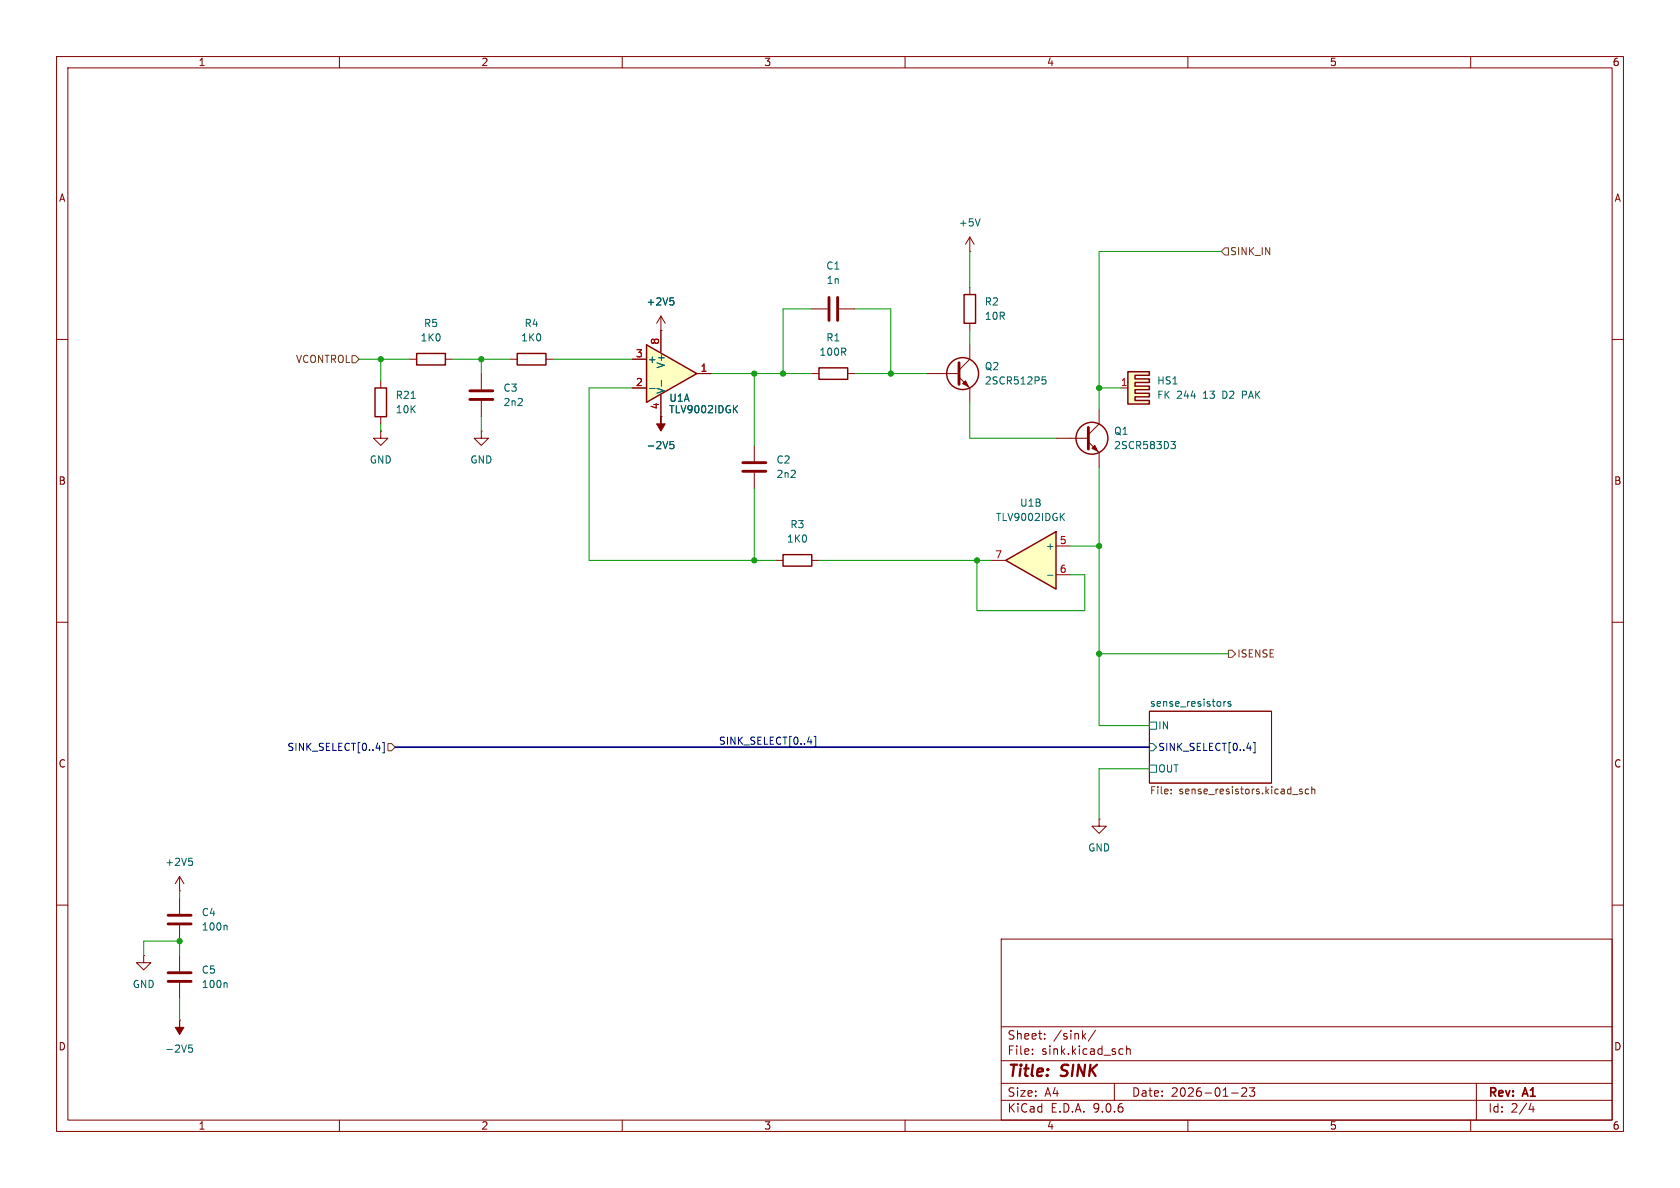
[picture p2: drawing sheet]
<svg xmlns="http://www.w3.org/2000/svg" width="297mm" height="210mm" viewBox="0 0 297 210" stroke-linecap="round" stroke-linejoin="round" font-family="sans-serif">
<g fill="none" stroke="#840000" stroke-width=".18">
<path d="M10 10h277v190h-277zM12 12h273v186h-273zM60 10v2M110 10v2M160 10v2M210 10v2M260 10v2M10 60h2M285 60h2M10 110h2M285 110h2M203.2 125.7h21.6v12.7h-21.6z"/>
<path d="M10 160h2M177 166h108v32h-108zM285 160h2M60 198v2M110 198v2M160 198v2M177 194.5h108M177 191.5h108M177 187.5h108M177 181.5h108M182.5 186.3v.1M182.5 185.5v.1"/>
<path d="M184.7 183.6v.1M184.7 182.8v.1M191.5 183.1l.5 .6M192 182.7l-.6 .6M193.7 182.1l-1.3 2M197 191.5v3M198.1 185.4l.4 .1M198.5 186.3l-.4 .1M199.2 185.5l.2-.1 .3 .1 .1 .9M199.2 184.9v1.5M210 198v2M217.7 193.2h1.2"/>
<path d="M219.5 192.4l.6-.1 .2 .1 .1 .3-.9 1.1h.9M220.9 192.3h.9l-.5 .6 .4 .1v.7l-.2 .1h-.4l-.2-.1M260 198v2M261 191.5v6.5M270.7 195l-.4 1.1h.9M271 195.6v1"/>
</g>
<path d="M220.4 132.2h.8M221.6 131.3h.3v1.8h-.3" fill="none" stroke="#000084" stroke-width=".18"/>
<path d="M203.2 131.4h.6l.7 .7-.7 .6h-.6zM203.2 127.6h1.3v1.3h-1.3zM203.2 135.3h1.3v1.2h-1.3zM216.4 124v.9M216.7 124l-.3 .3M217.6 124.1l-.3-.1-.2 .2v.2l.5 .1v.3h-.5" fill="none" stroke="#006464" stroke-width=".18"/>
<path d="M207 139.6v.1M230.2 139.6l-.3-.1-.2 .2 .1 .2 .4 .1v.3h-.5M231.4 139.6l-.4-.1-.2 .2 .1 .6h.5M231.9 139.6l.2-.1 .3 .1v.7M231.9 139.1v1.2M207 140.2v.1" fill="none" stroke="#725600" stroke-width=".18"/>
<path d="M177.8 99.1l8.9-5.1v10.1z" fill="#ffffc2"/>
<g fill="none" stroke="#840000" stroke-width=".25">
<path d="M177.8 99.1l8.9-5.1v10.1z"/>
<circle cx="193" cy="77.5" r="2.82"/>
</g>
<path d="M186.7 77.5h5.7M192.4 78.1l1.9 1.9v2.6M194.3 72.4v2.5l-1.9 1.9M175.3 99.1h2.5M186.7 96.5h2.5M186.7 101.6h2.5" fill="none" stroke="#840000" stroke-width=".18"/>
<path d="M207 78h.8l-.4 .5 .3 .2 .1 .4-.3 .2h-.3M187.6 91.3l.6 .7M188.2 90.7l-.8 .8M185.2 101.7h1" fill="none" stroke="#006464" stroke-width=".18"/>
<path d="M192.4 75.6v3.8" fill="none" stroke="#840000" stroke-width=".51"/>
<path d="M193.5 78.7l.6 1.1-1.1-.6z" fill="#840000" stroke="#840000" stroke-width=".18"/>
<g fill="#ffffc2">
<path d="M199.4 65.7h3.8v.6h-2.5v.7h2.5v.6h-2.5v.6l-1.3-.6z"/>
<path d="M199.4 67.6l1.3 .6h2.5v.7h-2.5v.6h2.5v.7h-2.5v.6h2.5v.6h-3.8z"/>
</g>
<g fill="none" stroke="#840000" stroke-width=".25">
<path d="M170.4 52.1h2.1v5.1h-2.1zM66.3 68.6h2v5.1h-2zM91.4 62.5h5.1v2h-5.1zM144.8 65h5.1v2.1h-5.1zM199.4 65.7h3.8v.6h-2.5v.7h2.5v.6h-2.5v.6h2.5v.7h-2.5v.6h2.5v.7h-2.5v.6h2.5v.6h-3.8z"/>
<circle cx="170.2" cy="66" r="2.82"/>
</g>
<g fill="none" stroke="#840000" stroke-width=".18">
<path d="M116.8 58.4h.1M116.8 55.9l-.7 1.3M116.8 55.9l.8 1.3M116.8 55.9v2.5M143.5 54.6h2.8M148.3 54.6h2.8M171.4 44.5h.1M171.4 41.9l-.7 1.3M171.4 41.9l.8 1.3M171.4 41.9v2.6M171.4 50.8v1.3M171.4 57.2v1.2"/>
<path d="M67.3 76.2v1.3h1.3l-1.3 1.2-1.3-1.2h1.3M67.3 76.2h.1M67.3 67.3v1.3M67.3 73.7v1.2M90.2 63.5h1.2M96.5 63.5h1.3M116.8 73.7h.1M143.5 66h1.3M149.9 66h1.2M163.8 66h5.7M169.5 66.7l1.9 1.9v2.5M171.4 61v2.5l-1.9 1.9"/>
<path d="M198.1 68.6h1.3M31.7 157.5h.1M31.7 154.9l-.7 1.3M31.7 154.9l.8 1.3M31.7 154.9v2.6M31.7 158.8v2.7M31.7 163.6v2.8"/>
</g>
<path d="M173.3 38.7l-.5 1.2M118.5 52.6h.6M118.9 53.1l.2 .3v.3l-.2 .2M72.7 70.4h.7M118.5 78.6l.4-.1 .2 .3-.1 .5h-.5M118.5 78h.6M184.3 66.6h.6M184.3 67.2l.4-.1 .2 .2-.1 .5h-.5M33.4 151.7h.6M33.8 152.2l.2 .2v.3l-.2 .3M40 163.6l.1 .1v.7" fill="none" stroke="#006464" stroke-width=".18"/>
<path d="M146.6 52.6v4M148.1 52.6v4M169.5 64.1v3.8M29.7 163.3h4.1M29.7 161.8h4.1" fill="none" stroke="#840000" stroke-width=".51"/>
<g fill="#840000" stroke="#840000" stroke-width=".18">
<path d="M170.7 67.3l.5 1-1-.5z"/>
<path d="M116.8 73.7v1.2h.8l-.8 1.3-.7-1.3h.7z"/>
</g>
<path d="M114.3 61l8.9 5-8.9 5.1z" fill="#ffffc2"/>
<path d="M73.7 62.5h5v2h-5zM114.3 61l8.9 5-8.9 5.1zM138.4 98h5.1v2.1h-5.1z" fill="none" stroke="#840000" stroke-width=".25"/>
<g fill="none" stroke="#840000" stroke-width=".18">
<path d="M116.8 58.4h.1M116.8 58.4v3.8M72.4 63.5h1.3M78.7 63.5h1.3M85.1 76.2v1.3h1.3l-1.3 1.2-1.3-1.2h1.3M85.1 76.2h.1M85.1 66v2.8M85.1 70.9v2.8M111.8 63.5h2.5M111.8 68.6h2.5M116.8 73.7h.1M116.8 69.9v3.8"/>
<path d="M123.2 66h2.5M133.3 78.7v2.8M133.3 83.6v2.8M137.2 99.1h1.2M143.5 99.1h1.3M194.3 144.8v1.3h1.3l-1.3 1.2-1.3-1.2h1.3M194.3 144.8h.1M25.4 168.9v1.3h1.3l-1.3 1.3-1.3-1.3h1.3M25.4 168.9h.1M31.7 168.9v2.8M31.7 173.7v2.8M31.7 180.3h.1"/>
</g>
<path d="M118.5 52.6h.6M118.9 53.1l.2 .3v.3l-.2 .2M114.8 68.7h1M116.9 67.3v.9M118.5 78.6l.4-.1 .2 .3-.1 .5h-.5M118.5 78h.6M129.8 72.2l.6 .8M130.4 71.7l-.7 .7M40 173.7l.1 .2v.7M33.4 184.7h.6M33.4 185.3l.4-.1 .2 .3-.1 .4h-.5" fill="none" stroke="#006464" stroke-width=".18"/>
<path d="M31.7 180.3v1.3h.8l-.8 1.3-.7-1.3h.7z" fill="#840000" stroke="#840000" stroke-width=".18"/>
<path d="M83.1 70.6h4M83.1 69.1h4M131.3 83.3h4.1M131.3 81.8h4.1M29.7 173.5h4.1M29.7 172h4.1" fill="none" stroke="#840000" stroke-width=".51"/>
<path d="M216.5 43.8h.7v1.3h-.7l-.6-.6zM62.2 62.9h.7l.6 .6-.6 .6h-.7zM217.2 114.9h.6l.6 .7-.6 .6h-.6zM68.6 131.4h.6l.6 .7-.6 .6h-.6z" fill="none" stroke="#725600" stroke-width=".18"/>
<path d="M66.5 132.2h.8M67.6 131.3h.3v1.8h-.3M142.8 131.1h.7M143.9 130.2h.3v1.8h-.3" fill="none" stroke="#000084" stroke-width=".18"/>
<path d="M69.8 132.1h133.4" fill="none" stroke="#000084" stroke-width=".3"/>
<g fill="none" stroke="#009600" stroke-width=".18">
<path d="M143.5 54.6h-5.1v11.4M151.1 54.6h6.4v11.4M171.4 44.5v6.3M171.4 58.4v2.6M215.9 44.5h-21.6v27.9M63.5 63.5h8.9M67.3 63.5v3.8M67.3 74.9v1.3M80 63.5h10.2M85.1 63.5v2.5M85.1 73.7v2.5M97.8 63.5h14"/>
<path d="M111.8 68.6h-7.7v30.5h33.1M125.7 66h17.8M133.3 66v12.7M151.1 66h12.7M171.4 71.1v6.4h15.3M194.3 68.6h3.8M133.3 86.4v12.7M144.8 99.1h30.5M172.7 99.1v8.9h19.1v-6.4h-2.6M189.2 96.5h5.1M194.3 82.6v45.7h8.9M194.3 115.6h22.9"/>
<path d="M203.2 135.9h-8.9v8.9M31.7 157.5v1.3M25.4 168.9v-2.5h6.3v2.5M31.7 176.5v3.8"/>
</g>
<g fill="#009600" stroke="#009600" stroke-width=".18">
<circle cx="172.7" cy="99.1" r=".46"/>
<circle cx="157.5" cy="66" r=".46"/>
<circle cx="194.3" cy="96.5" r=".46"/>
<circle cx="194.3" cy="68.6" r=".46"/>
<circle cx="133.3" cy="99.1" r=".46"/>
<circle cx="67.3" cy="63.5" r=".46"/>
<circle cx="85.1" cy="63.5" r=".46"/>
<circle cx="31.7" cy="166.4" r=".46"/>
<circle cx="194.3" cy="115.6" r=".46"/>
<circle cx="133.3" cy="66" r=".46"/>
<circle cx="138.4" cy="66" r=".46"/>
</g>
<g font-size="2.8" fill="#840000">
<text x="178" y="190.9">Title:</text>
<text x="187.7" y="190.9">SINK</text>
</g>
<g font-size="2.1" fill="#840000">
<text x="178" y="184">Sheet:</text>
<text x="186.2" y="184">/sink/</text>
<text x="178" y="186.7">File:</text>
<text x="184.1" y="186.7">sink.kicad_sch</text>
<text x="178" y="196.9">KiCad</text>
<text x="178" y="194.1">Size:</text>
<text x="184.7" y="194.1">A4</text>
<text x="185.7" y="196.9">E.D.A.</text>
<text x="193.3" y="196.9">9.0.6</text>
<text x="200" y="194.1">Date:</text>
<text x="207" y="194.1">2026-01-23</text>
<text x="263" y="194.3">Rev:</text>
<text x="263" y="196.9">Id:</text>
<text x="267.1" y="196.9">2/4</text>
<text x="269.4" y="194.3">A1</text>
</g>
<g font-size="1.8" fill="#840000">
<text x="35" y="11.9">1</text>
<text x="85" y="11.9">2</text>
<text x="135" y="11.9">3</text>
<text x="185" y="11.9">4</text>
<text x="235" y="11.9">5</text>
<text x="285" y="11.9">6</text>
<text x="10.3" y="35.9">A</text>
<text x="285.3" y="35.9">A</text>
<text x="10.3" y="85.9">B</text>
<text x="285.3" y="85.9">B</text>
<text x="10.3" y="135.9">C</text>
<text x="285.3" y="135.9">C</text>
<text x="10.3" y="185.9">D</text>
<text x="285.3" y="185.9">D</text>
<text x="35" y="199.9">1</text>
<text x="85" y="199.9">2</text>
<text x="135" y="199.9">3</text>
<text x="185" y="199.9">4</text>
<text x="235" y="199.9">5</text>
<text x="285" y="199.9">6</text>
</g>
<g font-size="1.8" fill="#006464">
<text x="169.4" y="40.2">+5V</text>
<text x="146" y="47.9">C1</text>
<text x="146" y="50.4">1n</text>
<text x="74.9" y="58">R5</text>
<text x="92.6" y="58">R4</text>
<text x="114.2" y="54.2">+2V5</text>
<text x="174" y="54.2">R2</text>
<text x="174" y="56.7">10R</text>
<text x="74.3" y="60.6">1K0</text>
<text x="92" y="60.6">1K0</text>
<text x="114.4" y="64.4">+</text>
<text x="117.7" y="65.2" transform="rotate(-90 117.7 65.2)">V+</text>
<text x="144.8" y="63.1">100R</text>
<text x="146" y="60.6">R1</text>
<text x="174" y="65.6">Q2</text>
<text x="69.9" y="70.7">R21</text>
<text x="88.9" y="69.4">C3</text>
<text x="88.9" y="72">2n2</text>
<text x="117.7" y="69.7" transform="rotate(-90 117.7 69.7)">V-</text>
<text x="118.2" y="71.2">U1A</text>
<text x="174" y="68.2">2SCR512P5</text>
<text x="204.5" y="68.2">HS1</text>
<text x="204.5" y="70.7">FK</text>
<text x="208" y="70.7">244</text>
<text x="212.8" y="70.7">13</text>
<text x="216.4" y="70.7">D2</text>
<text x="220" y="70.7">PAK</text>
<text x="69.9" y="73.3">10K</text>
<text x="118.2" y="73.3">TLV9002IDGK</text>
<text x="196.9" y="77.1">Q1</text>
<text x="65.3" y="82.1">GND</text>
<text x="83.1" y="82.1">GND</text>
<text x="114.2" y="79.6">-2V5</text>
<text x="137.2" y="82.1">C2</text>
<text x="196.9" y="79.6">2SCR583D3</text>
<text x="137.2" y="84.7">2n2</text>
<text x="180.2" y="89.8">U1B</text>
<text x="139.6" y="93.6">R3</text>
<text x="176" y="92.3">TLV9002IDGK</text>
<text x="139" y="96.1">1K0</text>
<text x="184.8" y="97.4">+</text>
<text x="203.2" y="125">sense_resistors</text>
<text x="204.7" y="129.1">IN</text>
<text x="204.7" y="136.8">OUT</text>
<text x="29.1" y="153.3">+2V5</text>
<text x="192.3" y="150.7">GND</text>
<text x="35.6" y="162.2">C4</text>
<text x="35.6" y="164.7">100n</text>
<text x="35.6" y="172.3">C5</text>
<text x="23.4" y="174.9">GND</text>
<text x="35.6" y="174.9">100n</text>
<text x="29.1" y="186.3">-2V5</text>
</g>
<g font-size="1.8" fill="#725600">
<text x="217.4" y="45.3">SINK_IN</text>
<text x="52.2" y="64.4">VCONTROL</text>
<text x="218.6" y="116.4">ISENSE</text>
<text x="203.2" y="140.7">File:</text>
<text x="208.4" y="140.7">sense_resistors.kicad_sch</text>
</g>
<g font-size="1.8" fill="#a90000">
<text x="112.3" y="63.2">3</text>
<text x="116.6" y="61" transform="rotate(-90 116.6 61)">8</text>
<text x="123.8" y="65.8">1</text>
<text x="112.3" y="68.3">2</text>
<text x="198" y="68.3">1</text>
<text x="116.6" y="72.5" transform="rotate(-90 116.6 72.5)">4</text>
<text x="175.8" y="98.8">7</text>
<text x="187.3" y="96.3">5</text>
<text x="187.3" y="101.3">6</text>
</g>
<g font-size="1.8" fill="#000084">
<text x="127" y="131.7">SINK_SELECT[0..4]</text>
<text x="50.7" y="132.9">SINK_SELECT[0..4]</text>
<text x="204.7" y="132.9">SINK_SELECT[0..4]</text>
</g>
</svg>
